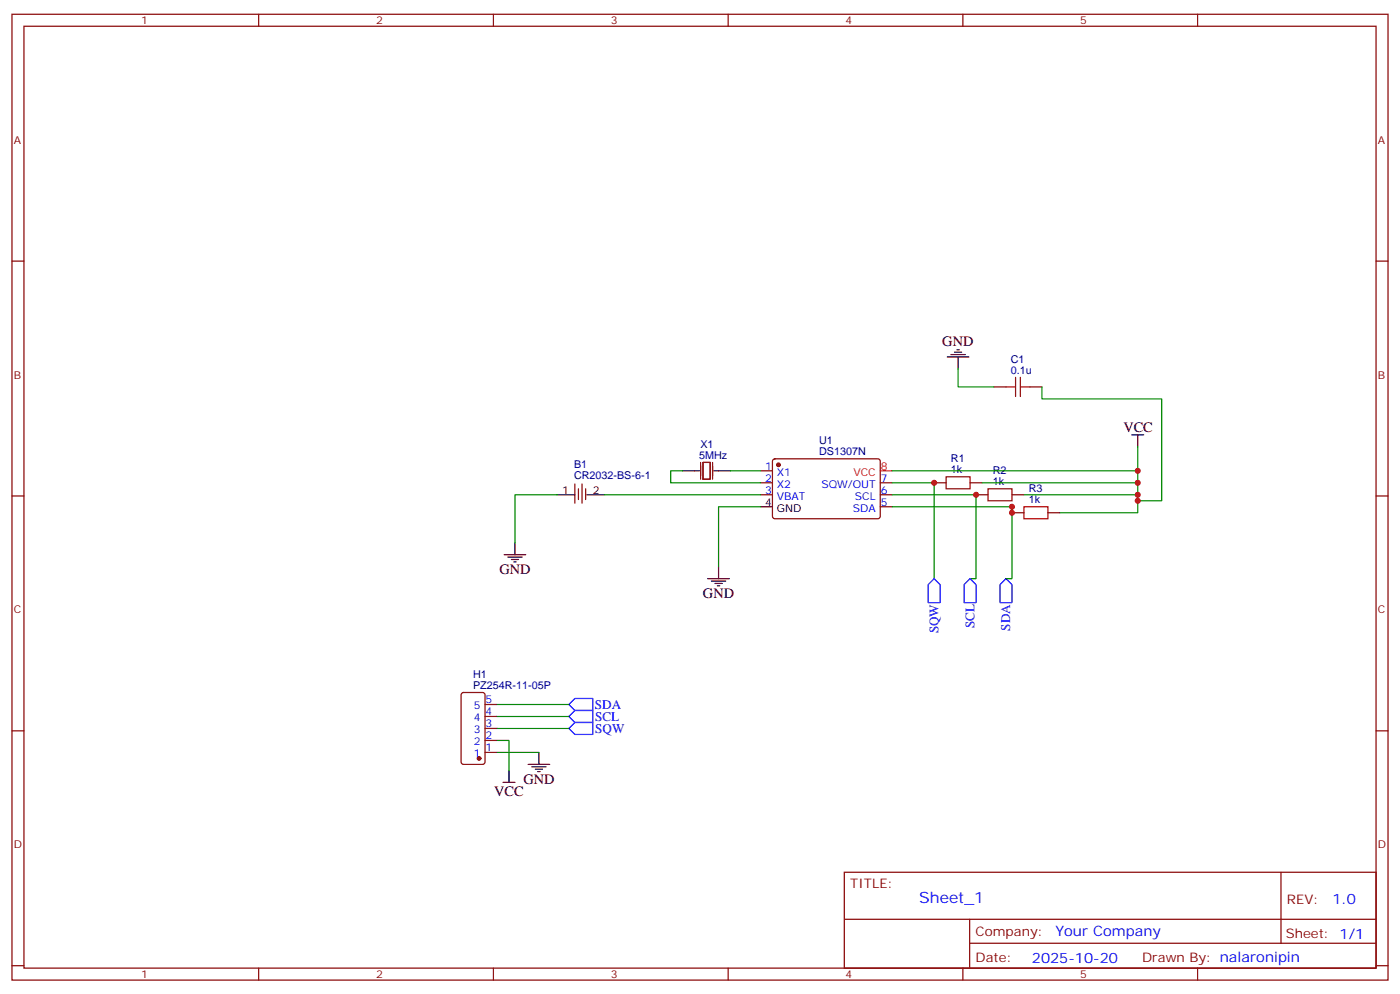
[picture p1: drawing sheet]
<svg xmlns="http://www.w3.org/2000/svg" width="412mm" height="293mm" viewBox="0 0 412 293" stroke-linecap="round" stroke-linejoin="round" font-family="sans-serif">
<g fill="none" stroke="#870000" stroke-width=".35">
<path d="M3.5 4.2h405.4v284.3h-405.4zM7.1 7.7h398.2v277.3h-398.2zM76.2 4.2v3.5M145.3 4.2v3.5M214.5 4.2v3.5M283.6 4.2v3.5M352.8 4.2v3.5M3.5 76.9h3.6M405.3 76.9h3.6M292.8 113.9h3.5M303.4 113.9h3.5M206.4 136.1v5"/>
<path d="M207.1 136.1h2.1v5h-2.1zM209.9 136.1v5M224 138.6h3.5M227.8 135.3l.4-.2h30.7l.4 .7-.1 16.5-.6 .4h-30.6l-.5-.7v-16.2zM3.5 146h3.6M169.3 142.5v5.6M170.4 143.9v3.2M171.4 142.5v5.6M172.5 143.9v3.2M224 142.1h3.5M224 145.7h3.5M259.3 142.1h3.5"/>
<path d="M259.3 145.7h3.5M259.3 149.2h3.5M275.2 142.1h3.5M285.8 142.1h3.5M287.5 145.7h3.5M298.1 145.7h3.5M298.1 151h3.5M308.7 151h3.5M405.3 146h3.6M3.5 215.2h3.6M136.1 204.1l.4-.2h5.7l.6 .4 .1 20-.5 .7h-5.9l-.6-.4-.1-20zM142.9 218h3.5"/>
<path d="M142.9 214.5h3.5M142.9 210.9h3.5M142.9 207.4h3.5M405.3 215.2h3.6M142.9 221.5h3.5M248.7 256.8h156.6v28.2h-156.6zM377.3 256.8v20.9M248.7 270.6h156.5M285.6 277.7h119.6M285.6 270.6v14.1M3.5 284.3h3.6M76.2 285v3.5"/>
<path d="M145.3 285v3.5M214.5 285v3.5M283.6 285v3.5M352.8 285v3.5M405.3 284.3h3.6"/>
</g>
<g fill="#870000" stroke="#870000" stroke-width=".35">
<circle cx="229.3" cy="136.8" r=".53"/>
<circle cx="141.1" cy="223.3" r=".53"/>
</g>
<g fill="none" stroke="#000" stroke-width=".35">
<path d="M279 105.1h6.4M280.1 104.4h4.2M281.2 103.7h2.1M281.9 103h.7M282.2 105.1v3.5M201.1 138.6h4.9M210.3 138.6h4.9M333.4 128h3.5M335.1 128v3.6M151.7 159.8v3.5M164 145.7h5.3M172.9 145.7h5.3"/>
<path d="M224 149.2h3.5M148.5 163.3h6.4M149.6 164h4.2M150.6 164.7h2.2M151.3 165.4h.7M208.5 170.4h6.3M209.5 171.1h4.3M210.6 171.8h2.1M211.3 172.5h.7M211.7 166.8v3.6M148.2 230.3h3.5M149.9 226.8v3.5"/>
<path d="M155.6 225h6.3M156.6 225.7h4.3M157.7 226.4h2.1M158.4 227.2h.7M158.7 221.5v3.5"/>
</g>
<path d="M259.3 138.6h3.5" fill="none" stroke="#f00" stroke-width=".35"/>
<path d="M296.3 113.9h2.9M299.2 111.1v5.6M300.6 113.9h2.8M300.6 111.1v5.6M278.7 140.4h7.1v3.5h-7.1zM291 143.9h7.1v3.5h-7.1zM301.6 149.2h7.1v3.5h-7.1z" fill="none" stroke="#a10000" stroke-width=".35"/>
<g fill="none" stroke="#008700" stroke-width=".35">
<path d="M282.2 108.6v5.3h10.6M306.9 113.9v3.5h35.3v30h-7.1M201.1 138.6h-3.5v3.5h26.4M215.2 138.6h8.8M262.8 138.6h72.3v3.5M335.1 131.6v7M164 145.7h-12.3v14.1M178.2 145.7h45.8M224 149.2h-12.3v17.6M262.8 149.2h35.3v1.8M262.8 145.7h24.7v24.7h-1.7M262.8 142.1h12.4v28.3"/>
<path d="M289.3 142.1h45.8v8.9h-22.9M298.1 149.2v21.2h-1.8M301.6 145.7h33.5M146.4 218h3.5v8.8M146.4 207.4h21.2M146.4 210.9h21.2M146.4 214.5h21.2M146.4 221.5h12.3"/>
</g>
<path d="M275.2 170.4l1.7 1.7v5.3h-3.5v-5.3zM284 172.1l1.8-1.7 1.7 1.7v5.3h-3.5zM294.6 172.1l1.7-1.7 1.8 1.7v5.3h-3.5zM167.6 207.4l1.7-1.8h5.3v3.6h-5.3zM167.6 210.9l1.7-1.7h5.3v3.5h-5.3zM167.6 214.5l1.7-1.8h5.3v3.5h-5.3z" fill="none" stroke="#00f" stroke-width=".35"/>
<g fill="#c00">
<circle cx="335.1" cy="145.7" r=".88"/>
<circle cx="335.1" cy="142.1" r=".88"/>
<circle cx="335.1" cy="138.6" r=".88"/>
<circle cx="335.1" cy="147.4" r=".88"/>
<circle cx="275.2" cy="142.1" r=".88"/>
<circle cx="287.5" cy="145.7" r=".88"/>
<circle cx="298.1" cy="149.2" r=".88"/>
<circle cx="298.1" cy="151" r=".88"/>
</g>
<text font-size="4.6" fill="#00f" x="270.8" y="265.8">Sheet_1</text>
<g font-size="4.2">
<text x="277.6" y="101.7">GND</text>
<text x="330.9" y="127.3">VCC</text>
<text x="147.1" y="168.9">GND</text>
<text x="207.1" y="176">GND</text>
<text x="154.2" y="230.7">GND</text>
<text x="145.6" y="234.4">VCC</text>
</g>
<g font-size="4.2" fill="#00f">
<text x="392.5" y="266">1.0</text>
<text x="310.9" y="275.6">Your Company</text>
<text x="304" y="283.4">2025-10-20</text>
</g>
<g font-size="3.9" fill="#00f">
<text x="287" y="185" transform="rotate(-90 287 185)">SCL</text>
<text x="297.6" y="185.6" transform="rotate(-90 297.6 185.6)">SDA</text>
<text x="276.4" y="186.5" transform="rotate(-90 276.4 186.5)">SQW</text>
<text x="175.2" y="208.6">SDA</text>
<text x="175.3" y="212.1">SCL</text>
<text x="175.3" y="215.7">SQW</text>
</g>
<g font-size="3.9" fill="#800">
<text x="250.5" y="261.4">TITLE:</text>
<text x="379.1" y="266">REV:</text>
<text x="287.4" y="275.6">Company:</text>
<text x="378.7" y="276.2">Sheet: 1/1</text>
<text x="287.4" y="283.2">Date:</text>
<text x="336.4" y="283.3">Drawn By: nalaronipin</text>
</g>
<g font-size="3.2" fill="#800">
<text x="41.6" y="7.2">1</text>
<text x="110.8" y="7.2">2</text>
<text x="179.9" y="7.2">3</text>
<text x="249.1" y="7.2">4</text>
<text x="318.2" y="7.2">5</text>
<text x="4.1" y="42.3">A</text>
<text x="405.9" y="42.3">A</text>
<text x="4.1" y="111.4">B</text>
<text x="405.9" y="111.4">B</text>
<text x="4.1" y="180.6">C</text>
<text x="405.9" y="180.6">C</text>
<text x="4.1" y="249.7">D</text>
<text x="405.9" y="249.7">D</text>
<text x="41.6" y="288">1</text>
<text x="110.8" y="288">2</text>
<text x="179.9" y="288">3</text>
<text x="249.1" y="288">4</text>
<text x="318.2" y="288">5</text>
</g>
<g font-size="3.2" fill="#000080">
<text x="297.8" y="106.9">C1</text>
<text x="297.8" y="110">0.1u</text>
<text x="206.3" y="131.9">X1</text>
<text x="241.3" y="130.8">U1</text>
<text x="169.1" y="137.9">B1</text>
<text x="205.9" y="135.1">5MHz</text>
<text x="241.3" y="134">DS1307N</text>
<text x="280.1" y="136.1">R1</text>
<text x="169.1" y="141.1">CR2032-BS-6-1</text>
<text x="280.1" y="139.3">1k</text>
<text x="292.5" y="142.8">1k</text>
<text x="292.5" y="139.7">R2</text>
<text x="303" y="148.1">1k</text>
<text x="303" y="145">R3</text>
<text x="139.4" y="202.8">PZ254R-11-05P</text>
<text x="139.4" y="199.6">H1</text>
</g>
<g font-size="3.2" fill="#00f">
<text x="225.3" y="138.3">1</text>
<text x="225.3" y="141.8">2</text>
<text x="228.8" y="140">X1</text>
<text x="228.8" y="143.5">X2</text>
<text x="242" y="143.5">SQW/OUT</text>
<text x="259.5" y="141.8">7</text>
<text x="225.3" y="145.3">3</text>
<text x="228.8" y="147.1">VBAT</text>
<text x="251.8" y="147.1">SCL</text>
<text x="259.5" y="148.8">5</text>
<text x="259.5" y="145.3">6</text>
<text x="251.2" y="150.6">SDA</text>
<text x="139.6" y="208.8">5</text>
<text x="143.1" y="207">5</text>
<text x="139.6" y="215.9">3</text>
<text x="139.6" y="212.3">4</text>
<text x="143.1" y="214.1">3</text>
<text x="143.1" y="210.6">4</text>
<text x="139.6" y="219.4">2</text>
<text x="143.1" y="221.2">1</text>
<text x="143.1" y="217.6">2</text>
<text x="139.6" y="222.9">1</text>
</g>
<g font-size="3.2" fill="#f00">
<text x="251.4" y="140">VCC</text>
<text x="259.5" y="138.3">8</text>
</g>
<g font-size="3.2">
<text x="165.6" y="145.3">1</text>
<text x="174.6" y="145.3">2</text>
<text x="225.3" y="148.8">4</text>
<text x="228.8" y="150.6">GND</text>
</g>
</svg>
